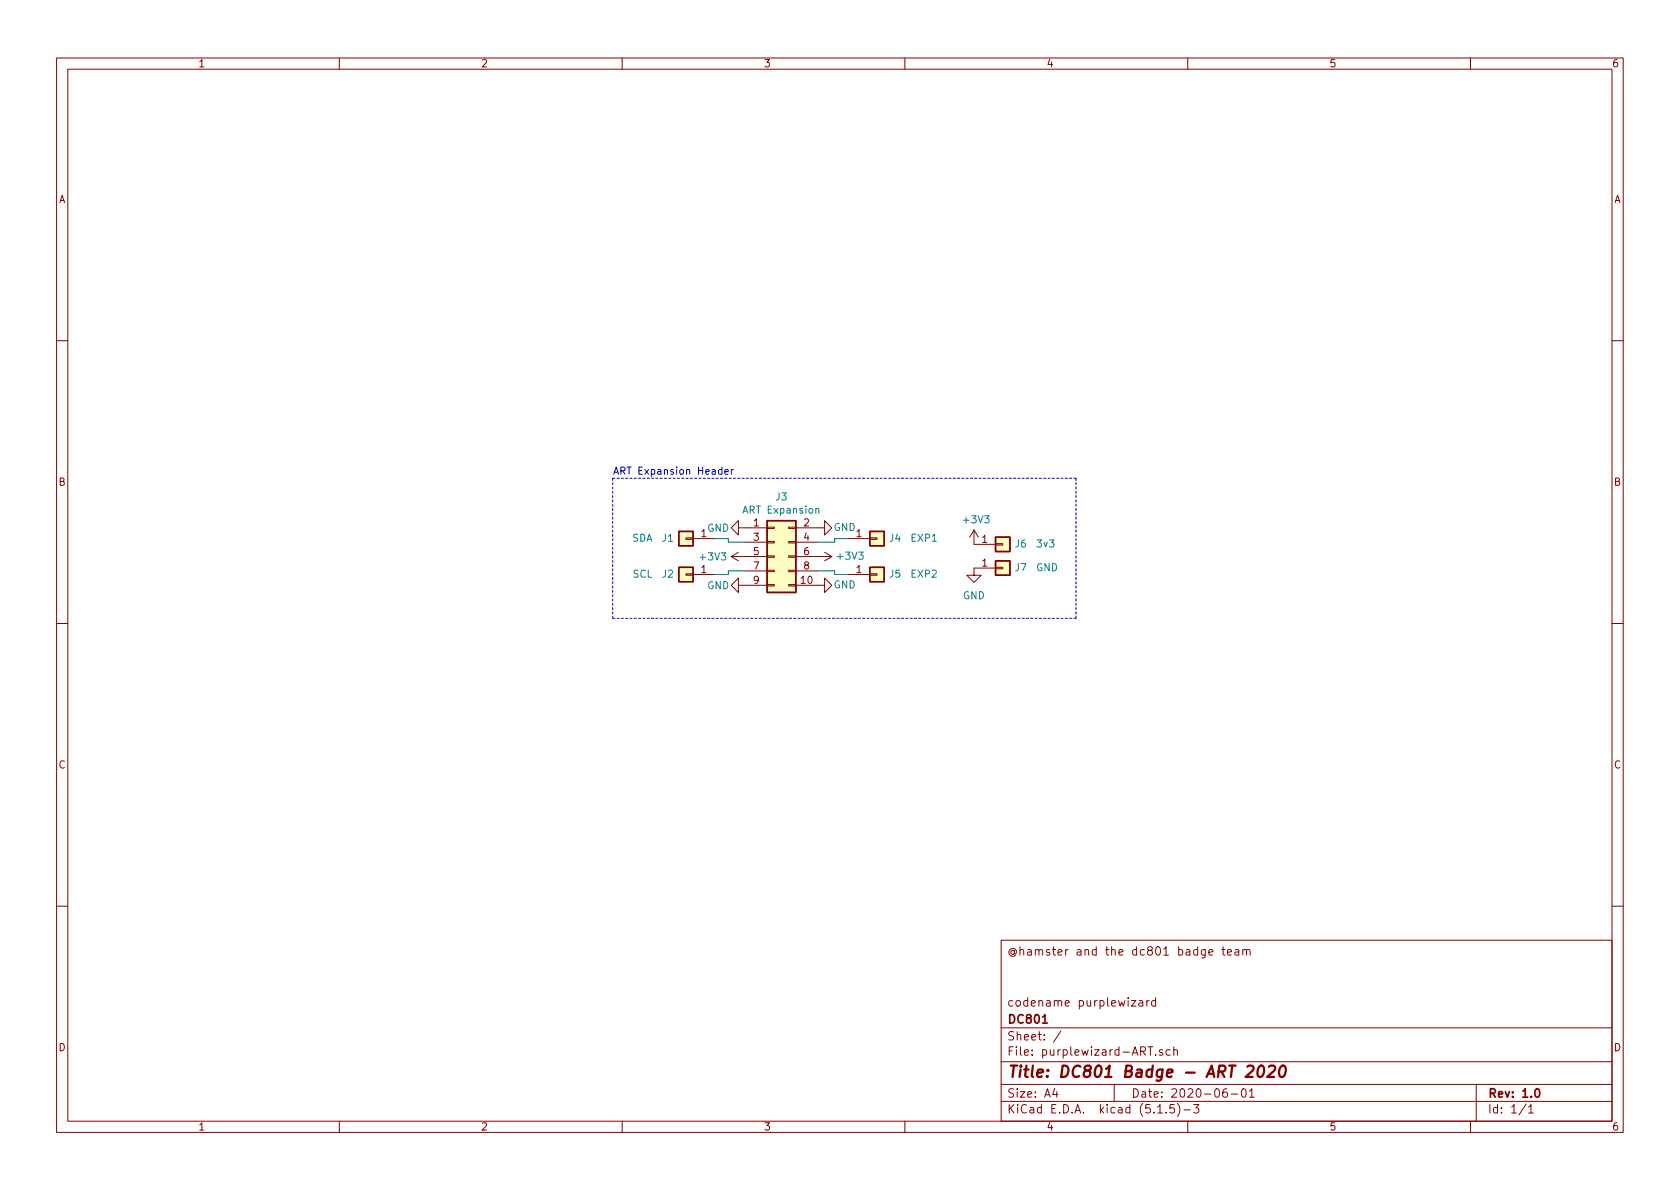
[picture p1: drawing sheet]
<svg xmlns="http://www.w3.org/2000/svg" width="297mm" height="210mm" viewBox="0 0 297 210" stroke-linecap="round" stroke-linejoin="round" font-family="sans-serif">
<g fill="none" stroke="#840000" stroke-width=".18">
<path d="M10 10.3h277v189.9h-277zM12 12.2h273v186.1h-273zM60 10.3v1.9M110 10.3v1.9M160 10.3v1.9M210 10.3v1.9M260 10.3v1.9M10 60.2h2M285 60.2h2M121.3 95.1h1.3v.3h-1.3zM122.6 95.2h3.8M129.3 98.4h6.3"/>
<path d="M129.3 98.4l1.3 .8M130.6 93.3v-1.2l-1.3 1.2 1.3 1.3v-1.3h5M130.6 97.7l-1.3 .7M131.8 95.9h3.8M135.6 95.8h1.3v.2h-1.3zM135.6 93.2h1.3v.3h-1.3zM135.6 98.3h1.3v.2h-1.3zM139.4 95.8h1.3v.2h-1.3zM139.4 93.2h1.3v.3h-1.3zM139.4 98.3h1.3v.2h-1.3zM140.7 93.3h5.1v-1.2l1.3 1.2-1.3 1.3v-1.3M140.7 98.4h6.4"/>
<path d="M140.7 95.9h3.8M145.8 97.7l1.3 .7M147.1 98.4l-1.3 .8M150 95.2h3.8M153.8 95.1h1.3v.3h-1.3zM172.2 93.7l-.8 1.3M172.2 93.7v2.6h3.8M172.2 93.7l.8 1.3M176 96.1h1.3v.3h-1.3zM10 110.3h2M121.3 101.5h1.3v.2h-1.3zM122.6 101.6h3.8"/>
<path d="M130.6 103.5v-1.3l-1.3 1.3 1.3 1.3v-1.3h5M131.8 101h3.8M135.6 103.4h1.3v.2h-1.3zM135.6 100.8h1.3v.3h-1.3zM139.4 103.4h1.3v.2h-1.3zM139.4 100.8h1.3v.3h-1.3zM140.7 103.5h5.1v-1.3l1.3 1.3-1.3 1.3v-1.3M140.7 101h3.8M150 101.6h3.8M153.8 101.5h1.3v.2h-1.3zM176 100.3h1.3v.3h-1.3zM176 100.5h-3.8v1.2h1.3l-1.3 1.3-1.3-1.3h1.3"/>
<path d="M285 110.3h2M10 160.2h2M177 166.3h108v32h-108zM200.1 176.9h.7l-.7 1h.7M201.4 177h.6l.1 .9M202.1 177.3l-.6 .1-.2 .2 .2 .3 .6-.1M202.8 176.9v1M203.2 176.9l-.4 .2v.1M204.3 177l-.4-.1-.3 .3 .1 .6 .2 .1 .4-.1M204.3 176.4v1.5M213.7 168.4l.8-.1-.1-.3-.4-.1-.3 .2 .1 .7h.6M216 167.9h.6"/>
<path d="M216.3 167.4v1.3l.3 .2M217 168.4l.8-.1-.1-.3-.5-.1-.2 .2 .1 .7h.6M218.4 168h.5l.1 .9M219 168.3h-.5l-.2 .2 .2 .4 .5-.1M219.7 168h.1a.37 .37 0 0 1 .6 .1v.8M219.7 167.9v1M220.4 168.1v-.1a.37 .37 0 0 1 .6 .1v.8M285 160.2h2M60 198.3v1.9M110 198.3v1.9M160 198.3v1.9M177 194.8h108"/>
<path d="M177 191.8h108M177 187.8h108M177 181.8h108M186.5 192.5l-.4 1h1M186.8 193v1M187.6 182.3l-1.3 2M197 191.8v3M203 185.1h.8M204.3 186.5v.1M204.7 196.8h.8M205.5 185.7l-.3-.1-.2 .2 .1 .2 .4 .2v.3h-.5M206.2 196.7v.1"/>
<path d="M206.9 185.7l-.4-.1-.3 .3v.6l.3 .1 .4-.1M207.5 185.7l.2-.1 .4 .1 .1 .9M207.5 185.1v1.5M207.6 195.3h-.7l-.1 .7 .2-.1 .5 .1 .2 .2-.1 .5-.2 .1-.6-.1M208.2 195.1a1.71 1.71 0 0 1 0 2.3M209.3 196.3h1.2M210 198.3v1.9M211 195.3h1l-.5 .6 .4 .1v.7l-.2 .1-.7-.1M216.9 192.5a.62 .62 0 0 0-.7 .7l.1 .7 .2 .1 .5-.1v-.5l-.1-.2-.4-.1-.3 .3M217.7 193.5h1.1M219.6 192.7l.4-.2a.94 .94 0 0 1 0 1.5 .82 .82 0 0 1-.4-1.3zM220.9 193l.4-.5v1.5"/>
<path d="M220.9 194h.9M260 198.3v1.9M261 191.8v6.5M269.8 195.2l-1.2 2M270.3 195.8l.4-.5v1.5M270.3 196.8h.8"/>
</g>
<path d="M184.3 180.9h.9M271.5 192.7l.2-.2a.81 .81 0 0 1 .6 .6 .81 .81 0 0 1-.3 .8l-.1 .1a.79 .79 0 0 1-.4-1.3z" fill="none" stroke="#840000" stroke-width=".3"/>
<path d="M220.5 188.6l.4-.2h.4l.3 .2v.4l-.1 .3-1.3 1.1h1.3M222.6 188.6a.45 .45 0 0 1 .5-.2 .45 .45 0 0 1 .4 .4 1.15 1.15 0 0 1-.8 1.6l-.2-.1a1.55 1.55 0 0 1 .1-1.7zM224.4 188.6l.3-.2h.4l.3 .2 .1 .4-.2 .3-1.3 1.1h1.3M226.5 188.6a.45 .45 0 0 1 .4-.2 .45 .45 0 0 1 .4 .4 1.15 1.15 0 0 1-.8 1.6l-.2-.1a1.5 1.5 0 0 1 .2-1.7z" fill="none" stroke="#840000" stroke-width=".41"/>
<g fill="#ffffc2" stroke="#ffffc2" stroke-width=".18">
<path d="M120 94h2.6v2.5h-2.6z"/>
<path d="M120 100.3h2.6v2.6h-2.6z"/>
<path d="M176 99.2h2.6v2.5h-2.6z"/>
<path d="M176 95h2.6v2.5h-2.6z"/>
<path d="M135.6 92.1h5.1v12.7h-5.1z"/>
<path d="M153.8 100.3h2.5v2.6h-2.5z"/>
<path d="M153.8 94h2.5v2.5h-2.5z"/>
</g>
<path d="M120 94h2.6v2.5h-2.6zM135.6 92.1h5.1v12.7h-5.1zM153.8 94h2.5v2.5h-2.5zM176 99.2h2.6v2.5h-2.6zM176 95h2.6v2.5h-2.6zM120 100.3h2.6v2.6h-2.6zM153.8 100.3h2.5v2.6h-2.5z" fill="none" stroke="#840000" stroke-width=".25"/>
<path d="M144.2 90l.2-.1 .3 .1 .1 .7" fill="none" stroke="#008484" stroke-width=".18"/>
<path d="M108.3 84.6h81.9M108.3 84.6v25M190.2 84.6v24.7M190.2 109.3h-81.9" fill="none" stroke="#0000c2" stroke-width=".18" stroke-dasharray=".4 .4"/>
<path d="M126.4 95.2h2.4v.7h3M150 95.2h-2.4v.7h-3.1M131.8 101h-3v.6h-2.4M144.5 101h3.1v.6h2.4" fill="none" stroke="#008400" stroke-width=".18"/>
<path d="M127.6 83.1l-.3-.1-.3 .3 .2 .5h.4M127.6 82.6v1.3M128.2 83.4l.6-.1-.1-.2-.4-.1-.1 .2v.6h.5M129.3 83v.9M129.7 83l-.4 .3" fill="none" stroke="#0000c2" stroke-width=".18"/>
<text font-size="2.8" fill="#840000" x="178" y="190.5">Title: DC801 Badge - ART 2020</text>
<g font-size="2.1" fill="#840000">
<text x="178" y="169">@hamster and the dc801 badge team</text>
<text x="178" y="178">codename purplewizard</text>
<text x="178" y="184">Sheet: /</text>
<text x="178" y="181">DC801</text>
<text x="178" y="186.7">File: purplewizard-ART.sch</text>
<text x="178" y="196.9">KiCad E.D.A. kicad (5.1.5)-3</text>
<text x="178" y="194.1">Size: A4</text>
<text x="200" y="194.1">Date: 2020-06-01</text>
<text x="263" y="194.1">Rev: 1.0</text>
<text x="263" y="196.9">Id: 1/1</text>
</g>
<g font-size="1.8" fill="#840000">
<text x="35" y="11.9">1</text>
<text x="85" y="11.9">2</text>
<text x="135" y="11.9">3</text>
<text x="185" y="11.9">4</text>
<text x="235" y="11.9">5</text>
<text x="285" y="11.9">6</text>
<text x="10.4" y="35.9">A</text>
<text x="285.4" y="35.9">A</text>
<text x="10.4" y="85.9">B</text>
<text x="285.4" y="85.9">B</text>
<text x="124" y="95">1</text>
<text x="133.2" y="93.1">1</text>
<text x="133.2" y="95.6">3</text>
<text x="142.1" y="93.1">2</text>
<text x="142.1" y="95.6">4</text>
<text x="151.4" y="95">1</text>
<text x="124" y="101.3">1</text>
<text x="133.2" y="98.2">5</text>
<text x="133.2" y="100.7">7</text>
<text x="142.1" y="98.2">6</text>
<text x="142.1" y="100.7">8</text>
<text x="151.4" y="101.3">1</text>
<text x="173.6" y="100.2">1</text>
<text x="173.6" y="96">1</text>
<text x="133.2" y="103.2">9</text>
<text x="141.7" y="103.2">10</text>
<text x="10.4" y="135.9">C</text>
<text x="285.4" y="135.9">C</text>
<text x="10.4" y="185.9">D</text>
<text x="285.4" y="185.9">D</text>
<text x="35" y="199.9">1</text>
<text x="85" y="199.9">2</text>
<text x="135" y="199.9">3</text>
<text x="185" y="199.9">4</text>
<text x="235" y="199.9">5</text>
<text x="285" y="199.9">6</text>
</g>
<text font-size="1.8" fill="#0000c2" x="108.3" y="83.9">ART Expansion Header</text>
<g font-size="1.8" fill="#008484">
<text x="137.2" y="88.5">J3</text>
<text x="111.7" y="95.8">SDA</text>
<text x="117.1" y="95.8">J1</text>
<text x="125" y="94">GND</text>
<text x="131.6" y="90.8">ART Expansion</text>
<text x="147.4" y="93.9">GND</text>
<text x="157.3" y="95.8">J4</text>
<text x="161.1" y="95.8">EXP1</text>
<text x="170.5" y="92.6">+3V3</text>
<text x="124" y="99.1">+3V3</text>
<text x="148.2" y="99">+3V3</text>
<text x="179.5" y="101">J7</text>
<text x="179.5" y="96.8">J6</text>
<text x="183.2" y="101">GND</text>
<text x="183.4" y="96.8">3v3</text>
<text x="111.9" y="102.2">SCL</text>
<text x="117.1" y="102.2">J2</text>
<text x="125" y="104.2">GND</text>
<text x="147.4" y="104.1">GND</text>
<text x="157.3" y="102.2">J5</text>
<text x="161.1" y="102.2">EXP2</text>
<text x="170.3" y="106">GND</text>
</g>
</svg>
